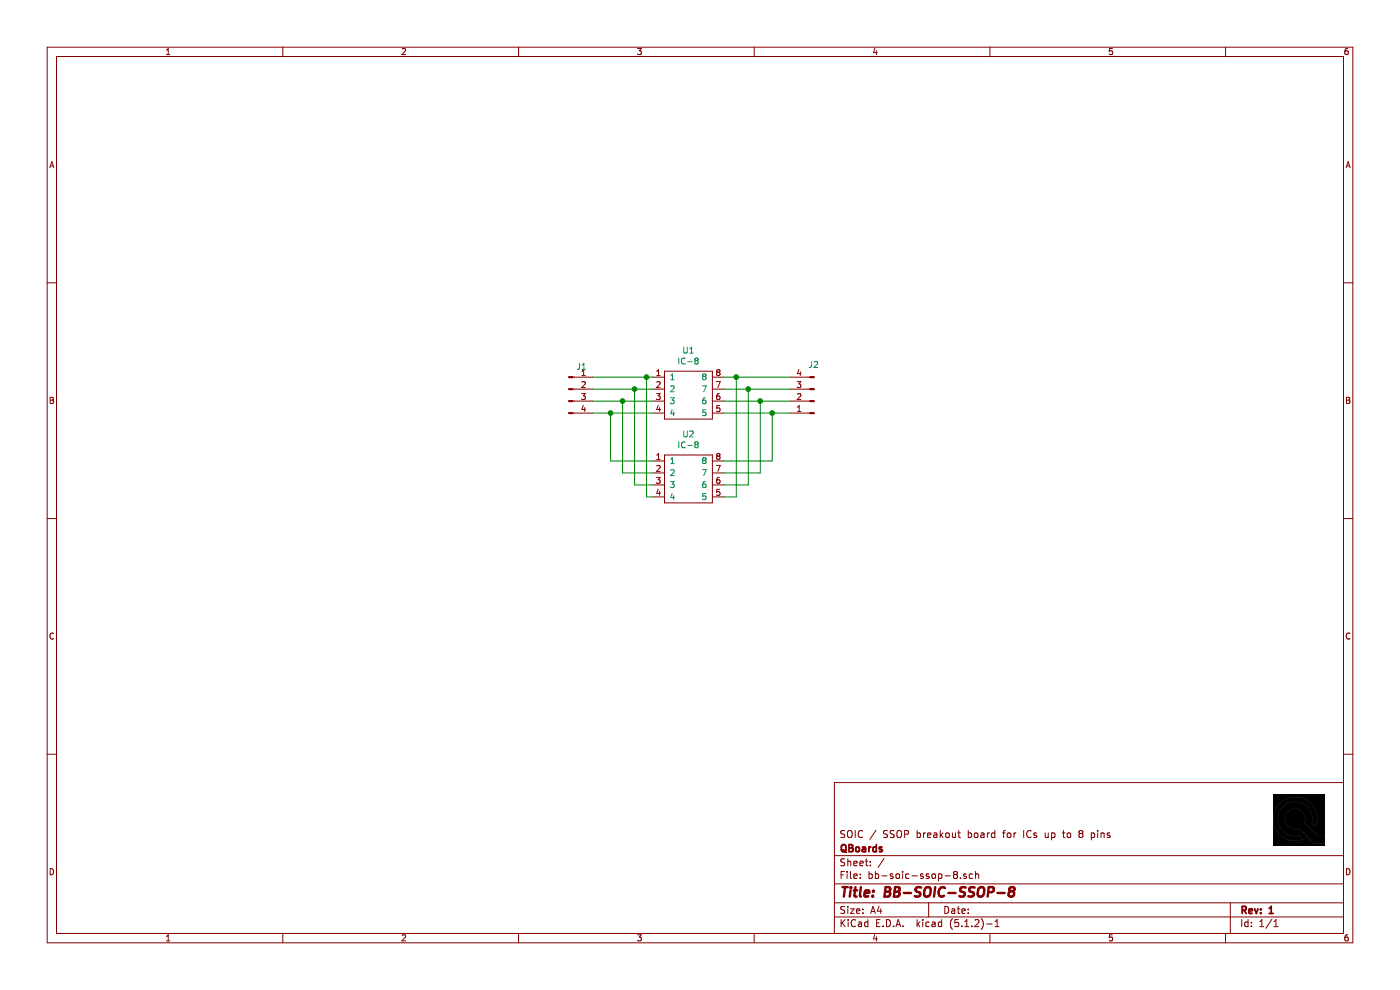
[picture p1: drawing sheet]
EESchema Schematic File Version 4
EELAYER 29 0
EELAYER END
$Descr A4 11693 8268
encoding utf-8
Sheet 1 1
Title "BB-SOIC-SSOP-8"
Date ""
Rev "1"
Comp "QBoards"
Comment1 "SOIC / SSOP breakout board for ICs up to 8 pins"
Comment2 ""
Comment3 ""
Comment4 ""
$EndDescr
$Comp
L qboards-ic:IC-8 U1
U 1 1
P 5750 3050
F 0 "U1" H 5750 3175 50  0000 C CNN
F 1 "IC-8" H 5750 3084 50  0000 C CNN
F 2 "qboards_ic:SOIC-8" H 5750 3050 50  0001 C CNN
F 3 "" H 5750 3050 50  0001 C CNN
	1    5750 3050
	1    0    0    -1  
$EndComp
$Comp
L qboards-ic:IC-8 U2
U 1 1
P 5750 3750
F 0 "U2" H 5750 3875 50  0000 C CNN
F 1 "IC-8" H 5750 3784 50  0000 C CNN
F 2 "qboards_ic:SSOP-8" H 5750 3750 50  0001 C CNN
F 3 "" H 5750 3750 50  0001 C CNN
	1    5750 3750
	1    0    0    -1  
$EndComp
$Comp
L Connector:Conn_01x04_Male J1
U 1 1
P 4750 3250
F 0 "J1" H 4858 3439 50  0000 C CNN
F 1 "Conn_01x04_Male" H 4858 3440 50  0001 C CNN
F 2 "qboards_connectors:PinHeader_1x04_P2.54mm_Vertical_dual" H 4750 3250 50  0001 C CNN
F 3 "~" H 4750 3250 50  0001 C CNN
	1    4750 3250
	1    0    0    -1  
$EndComp
$Comp
L Connector:Conn_01x04_Male J2
U 1 1
P 6800 3350
F 0 "J2" H 6850 3050 50  0000 R CNN
F 1 "Conn_01x04_Male" H 6772 3323 50  0001 R CNN
F 2 "qboards_connectors:PinHeader_1x04_P2.54mm_Vertical_dual" H 6800 3350 50  0001 C CNN
F 3 "~" H 6800 3350 50  0001 C CNN
	1    6800 3350
	-1   0    0    1   
$EndComp
Wire Wire Line
	5450 3150 5400 3150
Wire Wire Line
	4950 3250 5300 3250
Wire Wire Line
	5450 3350 5200 3350
Wire Wire Line
	4950 3450 5100 3450
Wire Wire Line
	6050 3150 6150 3150
Wire Wire Line
	6050 3350 6350 3350
Wire Wire Line
	6600 3450 6450 3450
Wire Wire Line
	5450 4150 5400 4150
Wire Wire Line
	5400 4150 5400 3150
Connection ~ 5400 3150
Wire Wire Line
	5400 3150 4950 3150
Wire Wire Line
	5450 4050 5300 4050
Wire Wire Line
	5300 4050 5300 3250
Connection ~ 5300 3250
Wire Wire Line
	5300 3250 5450 3250
Wire Wire Line
	5450 3950 5200 3950
Wire Wire Line
	5200 3950 5200 3350
Connection ~ 5200 3350
Wire Wire Line
	5200 3350 4950 3350
Wire Wire Line
	5450 3850 5100 3850
Wire Wire Line
	5100 3850 5100 3450
Connection ~ 5100 3450
Wire Wire Line
	5100 3450 5450 3450
Wire Wire Line
	6050 4150 6150 4150
Wire Wire Line
	6150 4150 6150 3150
Connection ~ 6150 3150
Wire Wire Line
	6150 3150 6600 3150
Wire Wire Line
	6600 3250 6250 3250
Wire Wire Line
	6050 4050 6250 4050
Wire Wire Line
	6250 4050 6250 3250
Connection ~ 6250 3250
Wire Wire Line
	6250 3250 6050 3250
Wire Wire Line
	6050 3950 6350 3950
Wire Wire Line
	6350 3950 6350 3350
Connection ~ 6350 3350
Wire Wire Line
	6350 3350 6600 3350
Wire Wire Line
	6050 3850 6450 3850
Wire Wire Line
	6450 3850 6450 3450
Connection ~ 6450 3450
Wire Wire Line
	6450 3450 6050 3450
$EndSCHEMATC
